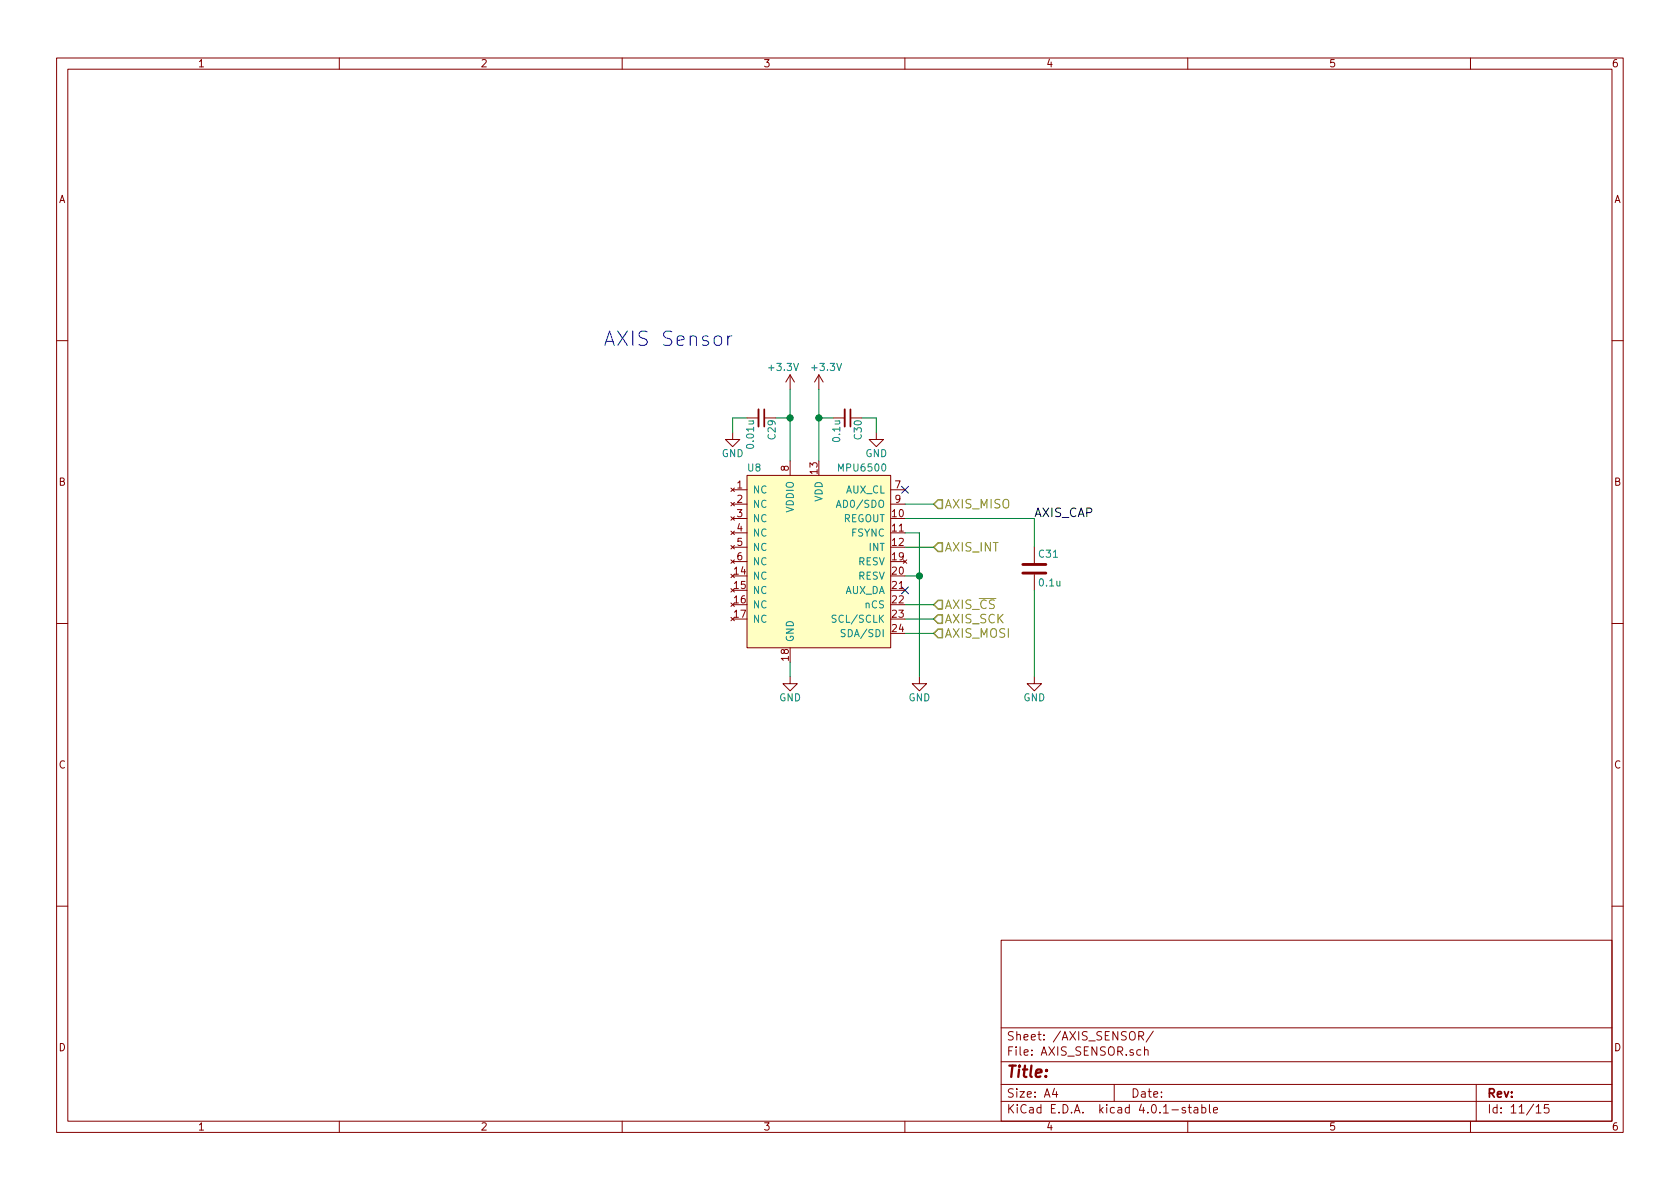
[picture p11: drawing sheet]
EESchema Schematic File Version 2
LIBS:74xgxx
LIBS:74xx
LIBS:ac-dc
LIBS:actel
LIBS:adc-dac
LIBS:Altera
LIBS:analog_devices
LIBS:analog_switches
LIBS:atmel
LIBS:audio
LIBS:brooktre
LIBS:cmos_ieee
LIBS:cmos4000
LIBS:conn
LIBS:connectors
LIBS:contrib
LIBS:cypress
LIBS:dc-dc
LIBS:device
LIBS:digital-audio
LIBS:diode
LIBS:display
LIBS:dsp
LIBS:elec-unifil
LIBS:ESD_Protection
LIBS:ftdi
LIBS:gennum
LIBS:graphic
LIBS:hc11
LIBS:ic-cpu
LIBS:ic-io
LIBS:ic-misc
LIBS:ic-power
LIBS:intel
LIBS:interface
LIBS:ir
LIBS:Lattice
LIBS:linear
LIBS:logo
LIBS:maxim
LIBS:memory
LIBS:microchip
LIBS:microchip_dspic33dsc
LIBS:microchip_pic10mcu
LIBS:microchip_pic12mcu
LIBS:microchip_pic16mcu
LIBS:microchip_pic18mcu
LIBS:microchip_pic32mcu
LIBS:microcontrollers
LIBS:motor_drivers
LIBS:motorola
LIBS:msp430
LIBS:nordicsemi
LIBS:nxp_armmcu
LIBS:onsemi
LIBS:opto
LIBS:Oscillators
LIBS:passive
LIBS:philips
LIBS:power
LIBS:Power_Management
LIBS:powerint
LIBS:pspice
LIBS:references
LIBS:regul
LIBS:relays
LIBS:rfcom
LIBS:sensors
LIBS:silabs
LIBS:siliconi
LIBS:stm8
LIBS:stm32
LIBS:supertex
LIBS:switches
LIBS:texas
LIBS:transf
LIBS:transistors
LIBS:ttl_ieee
LIBS:valves
LIBS:video
LIBS:Xicor
LIBS:xilinx
LIBS:Zilog
LIBS:KERISEv2
LIBS:KERISEv2-cache
EELAYER 25 0
EELAYER END
$Descr A4 11693 8268
encoding utf-8
Sheet 11 15
Title ""
Date ""
Rev ""
Comp ""
Comment1 ""
Comment2 ""
Comment3 ""
Comment4 ""
$EndDescr
$Comp
L +3.3V #PWR085
U 1 1
P 5700 2700
F 0 "#PWR085" H 5700 2550 50  0001 C CNN
F 1 "+3.3V" H 5750 2850 50  0000 C CNN
F 2 "" H 5700 2700 50  0000 C CNN
F 3 "" H 5700 2700 50  0000 C CNN
	1    5700 2700
	1    0    0    -1  
$EndComp
Wire Wire Line
	5700 2700 5700 3200
$Comp
L GND #PWR086
U 1 1
P 5500 4700
F 0 "#PWR086" H 5500 4450 50  0001 C CNN
F 1 "GND" H 5500 4550 50  0000 C CNN
F 2 "" H 5500 4700 50  0000 C CNN
F 3 "" H 5500 4700 50  0000 C CNN
	1    5500 4700
	1    0    0    -1  
$EndComp
Wire Wire Line
	5500 4700 5500 4600
NoConn ~ 6300 3400
NoConn ~ 6300 4100
Text HLabel 6500 4200 2    60   Input ~ 0
AXIS_~CS
Text HLabel 6500 4300 2    60   Input ~ 0
AXIS_SCK
Text HLabel 6500 4400 2    60   Input ~ 0
AXIS_MOSI
Text HLabel 6500 3500 2    60   Input ~ 0
AXIS_MISO
$Comp
L GND #PWR087
U 1 1
P 6400 4700
F 0 "#PWR087" H 6400 4450 50  0001 C CNN
F 1 "GND" H 6400 4550 50  0000 C CNN
F 2 "" H 6400 4700 50  0000 C CNN
F 3 "" H 6400 4700 50  0000 C CNN
	1    6400 4700
	1    0    0    -1  
$EndComp
Wire Wire Line
	6400 4700 6400 3700
Wire Wire Line
	6400 3700 6300 3700
$Comp
L C C31
U 1 1
P 7200 3950
F 0 "C31" H 7225 4050 50  0000 L CNN
F 1 "0.1u" H 7225 3850 50  0000 L CNN
F 2 "Capacitors_SMD:C_0402" H 7238 3800 50  0001 C CNN
F 3 "" H 7200 3950 50  0000 C CNN
	1    7200 3950
	1    0    0    -1  
$EndComp
Wire Wire Line
	7200 3800 7200 3600
Wire Wire Line
	7200 3600 6300 3600
$Comp
L GND #PWR088
U 1 1
P 7200 4700
F 0 "#PWR088" H 7200 4450 50  0001 C CNN
F 1 "GND" H 7200 4550 50  0000 C CNN
F 2 "" H 7200 4700 50  0000 C CNN
F 3 "" H 7200 4700 50  0000 C CNN
	1    7200 4700
	1    0    0    -1  
$EndComp
Wire Wire Line
	7200 4700 7200 4100
Text HLabel 6500 3800 2    60   Input ~ 0
AXIS_INT
Wire Wire Line
	6300 4000 6400 4000
Connection ~ 6400 4000
Wire Wire Line
	6500 3500 6300 3500
Wire Wire Line
	6300 3800 6500 3800
Wire Wire Line
	6500 4200 6300 4200
Wire Wire Line
	6300 4300 6500 4300
Wire Wire Line
	6500 4400 6300 4400
$Comp
L GND #PWR089
U 1 1
P 5100 3000
F 0 "#PWR089" H 5100 2750 50  0001 C CNN
F 1 "GND" H 5100 2850 50  0000 C CNN
F 2 "" H 5100 3000 50  0000 C CNN
F 3 "" H 5100 3000 50  0000 C CNN
	1    5100 3000
	1    0    0    -1  
$EndComp
$Comp
L MPU6500 U8
U 1 1
P 5700 3650
F 0 "U8" H 5250 4050 50  0000 C CNN
F 1 "MPU6500" H 6000 4050 50  0000 C CNN
F 2 "mouse:QFN-24-1EP_3x3mm_Pitch0.4mm" H 5100 2650 50  0001 C CNN
F 3 "DOCUMENTATION" H 5250 2550 50  0001 C CNN
	1    5700 3650
	1    0    0    -1  
$EndComp
$Comp
L +3.3V #PWR090
U 1 1
P 5500 2700
F 0 "#PWR090" H 5500 2550 50  0001 C CNN
F 1 "+3.3V" H 5450 2850 50  0000 C CNN
F 2 "" H 5500 2700 50  0000 C CNN
F 3 "" H 5500 2700 50  0000 C CNN
	1    5500 2700
	1    0    0    -1  
$EndComp
Wire Wire Line
	5500 2700 5500 3200
Wire Wire Line
	5400 2900 5500 2900
Connection ~ 5500 2900
Wire Wire Line
	5100 3000 5100 2900
Wire Wire Line
	5100 2900 5200 2900
$Comp
L C_Small C29
U 1 1
P 5300 2900
F 0 "C29" H 5310 2970 50  0000 L CNN
F 1 "0.01u" H 5310 2820 50  0000 L CNN
F 2 "Capacitors_SMD:C_0402" H 5300 2900 50  0001 C CNN
F 3 "" H 5300 2900 50  0000 C CNN
	1    5300 2900
	0    1    1    0   
$EndComp
$Comp
L C_Small C30
U 1 1
P 5900 2900
F 0 "C30" H 5910 2970 50  0000 L CNN
F 1 "0.1u" H 5910 2820 50  0000 L CNN
F 2 "Capacitors_SMD:C_0402" H 5900 2900 50  0001 C CNN
F 3 "" H 5900 2900 50  0000 C CNN
	1    5900 2900
	0    1    1    0   
$EndComp
Connection ~ 5700 2900
Wire Wire Line
	5800 2900 5700 2900
$Comp
L GND #PWR091
U 1 1
P 6100 3000
F 0 "#PWR091" H 6100 2750 50  0001 C CNN
F 1 "GND" H 6100 2850 50  0000 C CNN
F 2 "" H 6100 3000 50  0000 C CNN
F 3 "" H 6100 3000 50  0000 C CNN
	1    6100 3000
	1    0    0    -1  
$EndComp
Wire Wire Line
	6100 3000 6100 2900
Wire Wire Line
	6100 2900 6000 2900
Text Notes 4200 2400 0    100  ~ 0
AXIS Sensor
Text Label 7200 3600 0    60   ~ 0
AXIS_CAP
$EndSCHEMATC
